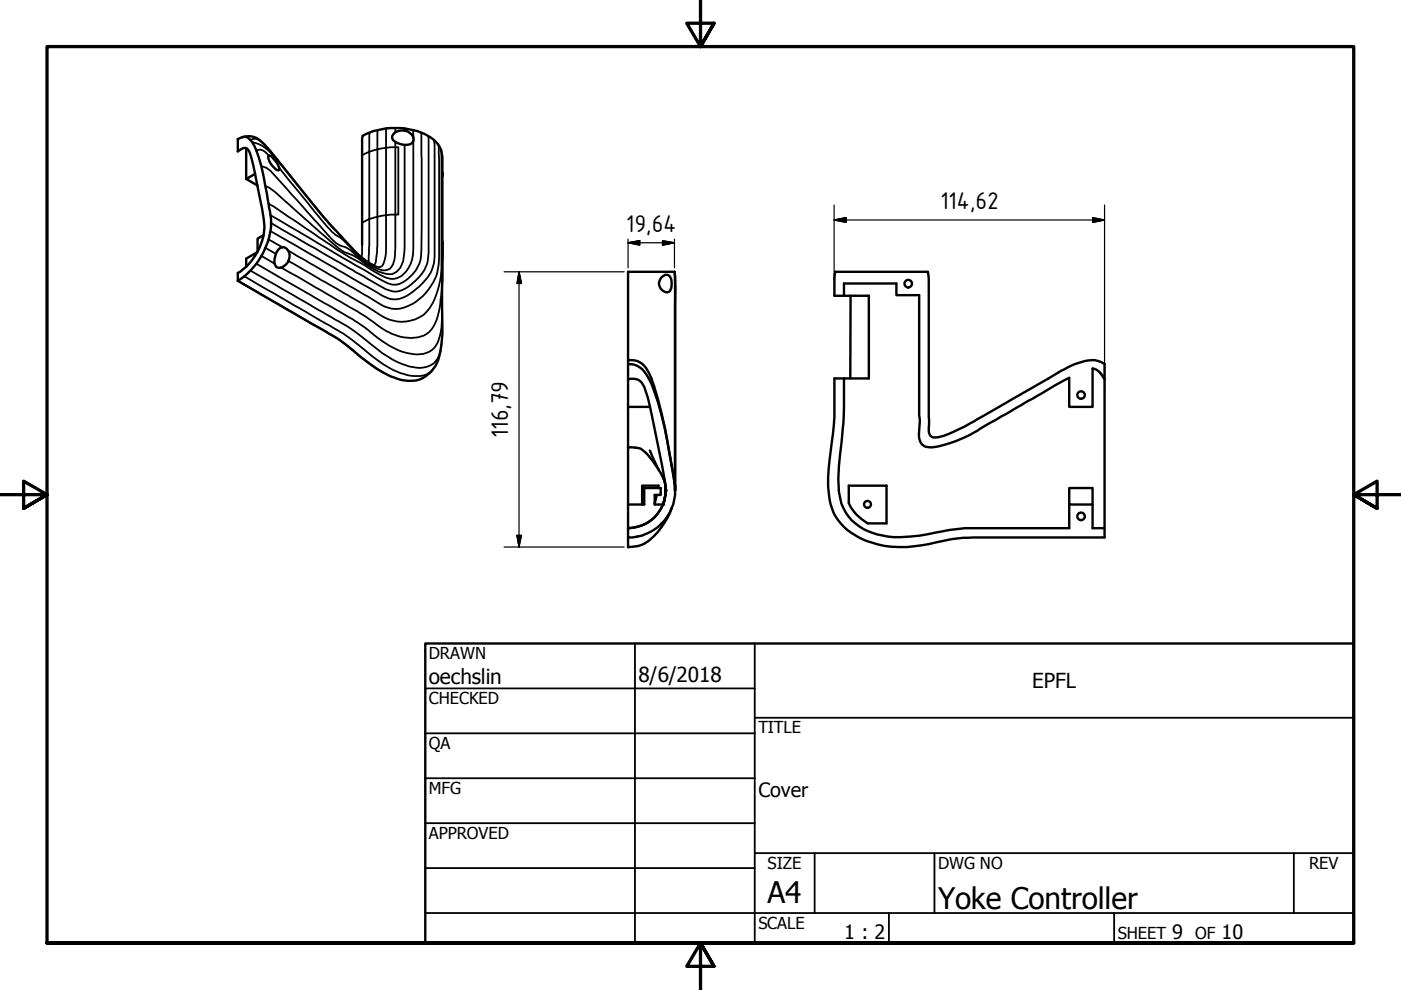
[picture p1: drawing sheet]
<svg xmlns="http://www.w3.org/2000/svg" width="297mm" height="210mm" viewBox="0 0 297 210" stroke-linecap="round" stroke-linejoin="round" font-family="sans-serif">
<!-- layer: Visible (ISO) -->
<g fill="none" stroke="#000" stroke-width=".51">
<path d="M50.4 29.5a1.96 1.96 0 0 1 3.1 .7 28.3 28.3 0 0 1 2.8 9.3l.5 2.8a19.5 19.5 0 0 1 .5 6.7 15.6 15.6 0 0 1-6.9 10.5v-1.6a11.9 11.9 0 0 0 5.5-11.3l-2.2-11.4a7.9 7.9 0 0 0-1.1-3.5 .92 .92 0 0 0-1-.3l-1.2 .7zM51.3 29.1a4.2 4.2 0 0 1 4.8 1.5l11.6 14.3 4.8 5.3a26.5 26.5 0 0 0 6.4 5.9l.4 .2M52.2 31.4v6.5M54.1 36.9l-1.9 1 2.4 1.4M56.9 33.1l.1-.1a1.59 1.59 0 0 1 1.2 .9l.7 .9 .3 1-.1 .3a2.48 2.48 0 0 1-1.8-1.6l-.3-.7zM83.3 28.5a2.55 2.55 0 0 1 4.4 1 1.44 1.44 0 0 1-1.9 1.2l-1-.2-1-.4a1.03 1.03 0 0 1-.5-1.6zM93.8 37v-2.4a5.7 5.7 0 0 0-3.8-6.2 15.6 15.6 0 0 0-13.1 .4l-.1 .6v22.5M93.8 37.3v-.7l-.1 28.3a35 35 0 0 1-.6 10.8 6.5 6.5 0 0 1-8.9 4.6 26.7 26.7 0 0 1-9.3-6 42.3 42.3 0 0 0-8.7-5.6l-15.8-9.2M54.5 53.5l-2.3 1.3v1.8M55.9 49.9l-1.3 .7v2.8M59.1 52.9a1.3 1.3 0 0 1 1.4-.4 1.3 1.3 0 0 1 .8 1.1 2.48 2.48 0 0 1-2.4 3.1 1.41 1.41 0 0 1-.7-1.9l.3-1zM140.2 58.8a1.18 1.18 0 0 1 1.5-.5 1.18 1.18 0 0 1 .7 1.4 2.16 2.16 0 0 1-.6 2.2 1.81 1.81 0 0 1-1.9-1 1.81 1.81 0 0 1 .3-2.1z"/>
<path d="M143 57.6h-9.8v37.2M143 57.6l.1 1.4v45v-.1a131 131 0 0 0-5-23.7 5.2 5.2 0 0 0-3.5-3.8h-1.4M143 57.6l.2 3.5-.1 42.9v-1.1l-.2-.8M133.2 77.2a4.6 4.6 0 0 1 4.3 3 55.2 55.2 0 0 1 4.4 15.9l.8 4.1a12.3 12.3 0 0 1-.7 8.5 10 10 0 0 1-8.8 5.3M178.9 62.7v-2.6h11.2v2.5h4.8v25.3a13.7 13.7 0 0 1-.1 4.4 2.33 2.33 0 0 0 2.9 2.5 30.4 30.4 0 0 0 12-5l17-9.7v6.2h4.9v-8.2a3.7 3.7 0 0 1 2.6 2.3M178.9 62.7h-2v-3.6l.2-1.5h19.6l.2 1.6 .1 30.8a3.2 3.2 0 0 0 .3 2.4 1.51 1.51 0 0 0 1.7 .3 32.4 32.4 0 0 0 8-3.7l17.4-10a15.8 15.8 0 0 1 7.8-2.6l1.4 .4 .6 .4v3.2M178.9 62.7h5.3v17.5h-5.3M180.3 62.7v17.5M233.2 79l1 1.4M133.2 80.4a2.85 2.85 0 0 1 3.6 2.4 181.9 181.9 0 0 1 4.3 20.2 8 8 0 0 1-7.9 9 8.2 8.2 0 0 0 7.4-5h-1.8v-2.1h1.3v-1.4h-3.5v3.5h-3.4M133.2 94.8v21.2a7.2 7.2 0 0 0 6.3-3.3l.7-.9a15.1 15.1 0 0 0 2.2-3.9M133.2 94.8a4.1 4.1 0 0 1 4.1 1.6l2.3 3.1"/>
<path d="M133.2 86.3h4.6M137.8 95.5l1.6 3.6 1.4 2.6M178.9 80.2h-2a78.9 78.9 0 0 1-1 17.2 20.1 20.1 0 0 0 1.1 11.8 13.7 13.7 0 0 0 9.1 6.2 26.5 26.5 0 0 0 13.4-.6 33.2 33.2 0 0 1 9.6-.8h25.1v-2M178.9 80.2a104.2 104.2 0 0 1-1 18.6l-.1 1.4a14.4 14.4 0 0 0 1.5 8.5 11.6 11.6 0 0 0 8.6 5 35.5 35.5 0 0 0 12.4-1.1 57 57 0 0 1 10.7-.6h15.7v-5M234.2 80.4v31.6M139.3 104.9l-.5 1.9M139.6 103.5v-.5h-3.5v4M140.8 101.8l.1 .3M140.8 101.9v-.3l.3 1.3 .1 1.1-.2-1.4M141 105.6l-.5 1.4 .5-1.5-.4 1.3M141.2 104l-.2 1.5 .2-1.5M180 103h8v8h-4a9.3 9.3 0 0 1-4-4.3z"/>
<path d="M226.7 103.5h4.9v3.5h-4.9zM231.6 107v5h2.6"/>
<circle cx="192.6" cy="60.1" r=".79"/>
<circle cx="229.2" cy="83.8" r=".79"/>
<circle cx="183.9" cy="106.9" r=".73"/>
<circle cx="229.2" cy="109.5" r=".79"/>
</g>
<g fill="#000">
<circle cx="133.2" cy="94.8" r=".25"/>
<circle cx="133.2" cy="116" r=".25"/>
<circle cx="133.2" cy="112" r=".25"/>
<circle cx="140.5" cy="107" r=".25"/>
<circle cx="141.2" cy="104" r=".25"/>
</g>
<!-- layer: Visible Narrow (ISO) -->
<g fill="none" stroke="#000" stroke-width=".38">
<path d="M52.3 28.9l-.5 .1M53.1 29.7a2.33 2.33 0 0 1 3 .9l2.4 3M53.5 30.2a7.7 7.7 0 0 1 4.3 2.6l.7 .8M54.4 31.9a1.7 1.7 0 0 1 2 .5l.6 .6M58.5 33.6l10.1 12.5 2.2 2.4M58.5 33.6l.3 .3M59.2 35.6l7.6 9.4a22.7 22.7 0 0 0 6 5.9 26.6 26.6 0 0 0 6.1 5.2l.7 .3a1.19 1.19 0 0 0 1.2 .1 1.19 1.19 0 0 0 .7-1.1 23.2 23.2 0 0 0 .4-6.9v-2.9M76.8 32.9l1.5-.7v14.3l-1.5 .7M80.1 27.6l-.1 4.1-1.7 .5 .1-4.1M81.9 27.2v4.1l1.9-.1M83.8 30.1v1.1M83.8 31.2v17.6a25.7 25.7 0 0 1-.4 7.1 2.11 2.11 0 0 1-3.1 1.2 20 20 0 0 1-6.3-4.2l-.9-.5a5.3 5.3 0 0 1-3-1.9l-12.6-14.1-1-.8-1.1-.3"/>
<path d="M83.8 31.2h.7v14.3l-2.6 .1M83.8 27.1v.9M85.7 27.2l.1 .5M85.8 30.7v21.7a9.8 9.8 0 0 1-1 4.4 2.89 2.89 0 0 1-4 1 17 17 0 0 1-5-3.1l-1.1-.6a10.1 10.1 0 0 1-4.7-2.9l-11.6-10.5-1.6-1-.5-.2M87.6 27.6v1.6M87.6 29.8v19.3a20 20 0 0 1-.5 6.9 4.4 4.4 0 0 1-3.9 3.2 9.9 9.9 0 0 1-5-2.3 162.8 162.8 0 0 1-16-10.3l-4.2-2.8-1-.6M89.3 28.1l.1 5.5-.1 19.3a7.2 7.2 0 0 1-5.5 7.5 4.9 4.9 0 0 1-2.8-.9l-23.7-13.9M90.7 28.8l.2 .5v24.3a8 8 0 0 1-3.8 6.8 4.5 4.5 0 0 1-5.9 .6l-23.7-13.7M92 29.7l.1 1v23.8a7.8 7.8 0 0 1-2.6 5.7l-.6 .5a8.9 8.9 0 0 1-4.8 2.8 6.4 6.4 0 0 1-4.2-1.5l-22.6-13M92.9 30.6l.2 2.9v13.5a72.9 72.9 0 0 1-.3 10.1 10.9 10.9 0 0 1-8.5 8.4 8.2 8.2 0 0 1-5.2-2l-18-10.4M93.5 31.7l.1 .5v17.1a56.7 56.7 0 0 1-.3 10 13 13 0 0 1-3.5 7.5 8.1 8.1 0 0 1-9.8-.4l-3.1-2-15.7-9.1M50.4 59.5l19.7 11.4a37.6 37.6 0 0 1 6.4 4.8l4.7 3.3"/>
<path d="M51.8 58.6l10.7 6.2a135.8 135.8 0 0 1 12.1 7.2 55.8 55.8 0 0 0 8.8 6.5 9.2 9.2 0 0 0 7 .9l1-.7 .4-.4M53.1 57.4l19.9 11.4a65.8 65.8 0 0 1 8.1 6.1 14.2 14.2 0 0 0 8.6 3 4.1 4.1 0 0 0 3.8-4.1l.1-.9M54.4 55.9l12.5 7.3a122.4 122.4 0 0 1 11.2 6.8 17.9 17.9 0 0 0 9.6 5.1 4.6 4.6 0 0 0 5.6-3.9l.3-1.8 .1-4.5M55.4 54.3l2.8 1.6M56.3 52.5l2.2 1.3M57 50.8l2.9 1.6M76.8 51.9l-.1 2.7M81.9 45.6l-1.9 .3-.1 7.6-.3 2.2-.4 .5M81.9 45.6v-14.3l-1.9 .4v14.2l-1.7 .6-.1 9.2M93.9 51.3l-.2 10a19 19 0 0 1-1.8 8 5.8 5.8 0 0 1-6.2 2.2 16.2 16.2 0 0 1-7.3-3.8l-2.6-1.7-16.2-9.3"/>
</g>
<!-- layer: Border (ANSI) -->
<path d="M148.5 -.1v10l-2.9-5h5.8l-2.9 5 2.9-5M0 104.9h10l-5-2.9v5.8l5-2.9-5 2.9M297 104.9h-10l5-2.9v5.8l-5-2.9 5 2.9M10 199.9v-190h277v190h-277h277M151.4 204.9l-2.9-5 2.9 5h-5.8l2.9-5v10" fill="none" stroke="#000" stroke-width=".7"/>
<!-- layer: Title (ANSI) -->
<g fill="none" stroke="#000" stroke-width=".38">
<path d="M134.6 136.4v63.5M160 136.4v63.5M90.2 146h69.8M90.2 155.5h69.8M160 152.2h127M90.2 165h69.8M90.2 174.5h69.8M90.2 193.6h196.8M90.2 184.1h69.8M160 180.9h127M172.7 180.9v12.7M188.5 193.6v6.3"/>
<path d="M198.1 180.9v12.7M236.2 193.6v6.3M274.3 180.9v12.7"/>
</g>
<path d="M90.2 136.4h196.8v63.5h-196.8z" fill="none" stroke="#000" stroke-width=".51"/>
<!-- layer: Dimension (ISO) -->
<g fill="none" stroke="#000" stroke-width=".25">
<path d="M106.9 57.6h25.4M110 57.6l.6 2.5h-1zM110 57.6v58.4M133.2 51.5l2.4-.5v1zM133.2 51.5h9.8M133.2 50.7v6.1M140.5 51l2.5 .5-2.5 .5zM143 50.7v6.1M176.8 46.6l2.6-.5v1.1zM176.8 46.6h57.4M176.8 43.5v15.8M231.6 46.1l2.6 .5-2.6 .6z"/>
<path d="M234.2 43.5v40M106.9 116h25.4M109.6 113.5h1l-.6 2.5z"/>
</g>
<path d="M133.2 51.5l2.4-.5zM133.2 51.5l2.4-.5v1zM140.5 52l2.5-.5zM140.5 51l2.5 .5-2.5 .5zM176.8 46.6l2.6-.5zM176.8 46.6l2.6-.5v1.1zM231.6 47.2l2.6-.6zM231.6 46.1l2.6 .5-2.6 .6zM110 57.6l.6 2.5zM110 57.6l.6 2.5h-1zM109.6 113.5l.4 2.5zM109.6 113.5h1l-.6 2.5z" fill="#000" stroke="#000" stroke-width=".25"/>
<g font-size="6.3">
<text x="162.8" y="191.4">A4</text>
<text x="198.9" y="192.7">Yoke Controller</text>
</g>
<g font-size="5.5">
<text x="199.3" y="44.4">114,62</text>
<text x="132.7" y="49.2">19,64</text>
<text x="107.8" y="92.8" transform="rotate(-90 107.8 92.8)">116,79</text>
</g>
<g font-size="4.4">
<text x="90.9" y="145.1">oechslin</text>
<text x="135.4" y="144.5">8/6/2018</text>
<text x="218.8" y="145.9">EPFL</text>
</g>
<g font-size="4.2">
<text x="160.8" y="169.1">Cover</text>
<text x="179" y="199.2">1 : 2</text>
<text x="248.5" y="199.1">9</text>
<text x="259" y="199.1">10</text>
</g>
<g font-size="3.5">
<text x="90.9" y="139.7">DRAWN</text>
<text x="90.9" y="149.3">CHECKED</text>
<text x="160.8" y="155.5">TITLE</text>
<text x="90.9" y="158.8">QA</text>
<text x="90.9" y="168.3">MFG</text>
<text x="90.9" y="177.8">APPROVED</text>
<text x="162.8" y="184.2">SIZE</text>
<text x="198.9" y="184.2">DWG NO</text>
<text x="277.6" y="184.2">REV</text>
<text x="160.8" y="196.9">SCALE</text>
<text x="237" y="199.1">SHEET</text>
<text x="253.4" y="199.1">OF</text>
</g>
</svg>
